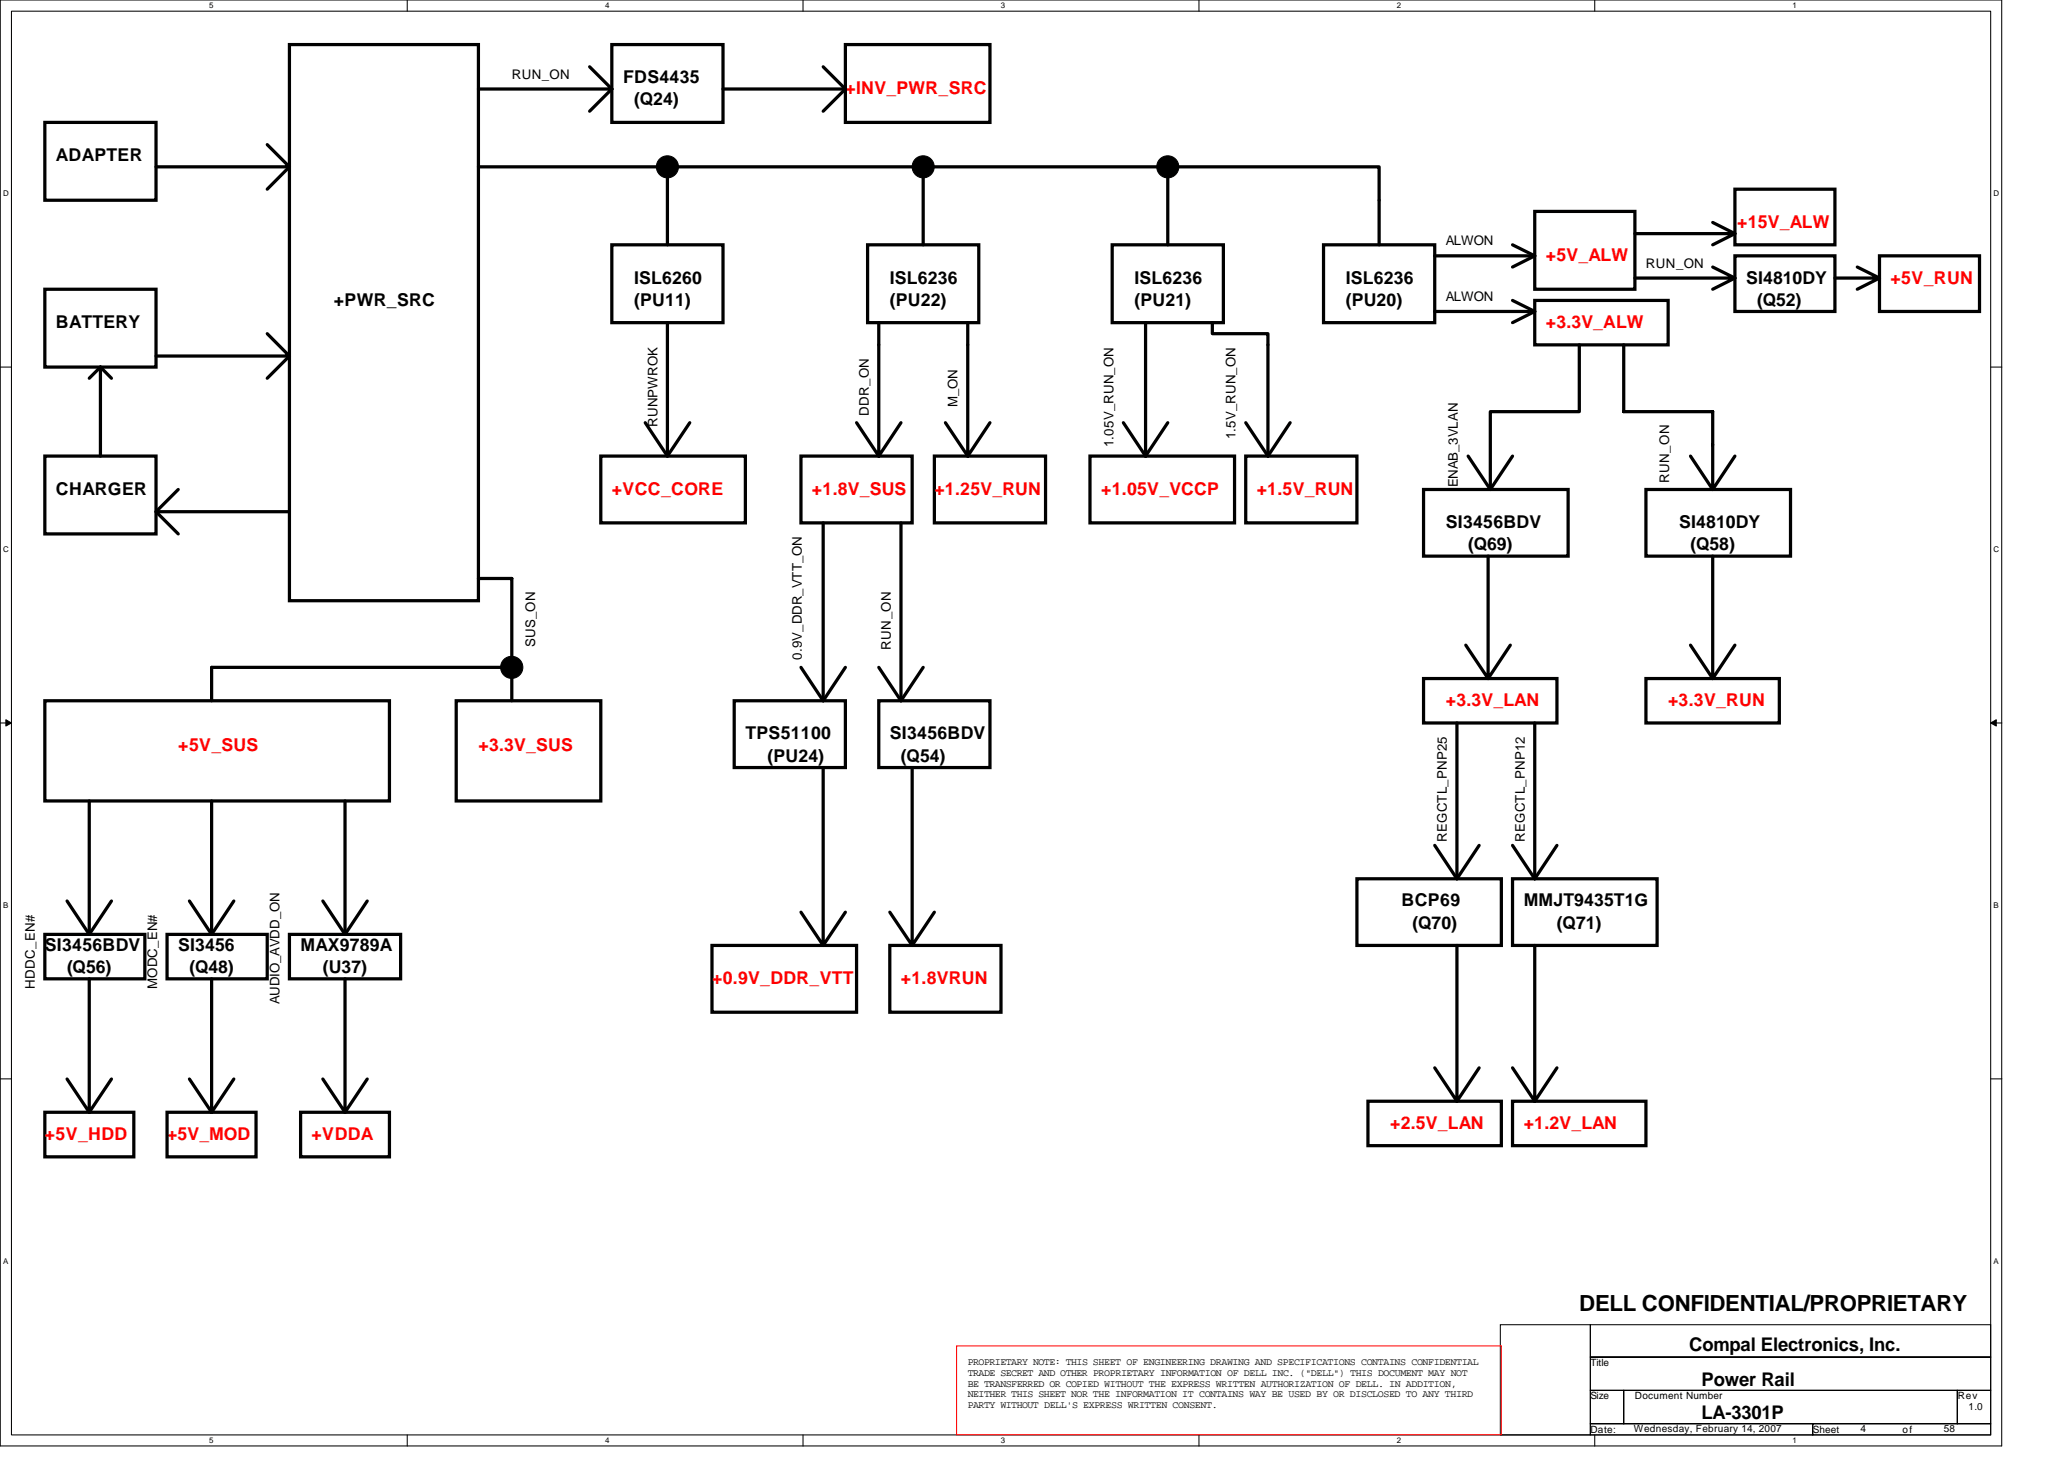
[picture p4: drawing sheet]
<svg xmlns="http://www.w3.org/2000/svg" width="297mm" height="210mm" viewBox="0 0 297 210" stroke-linecap="round" stroke-linejoin="round" font-family="sans-serif">
<path d="M0 0h288.1v208h-288.1zM1.6 1.6h284.9v204.8h-284.9z" fill="none" stroke="#000" stroke-width=".15"/>
<g fill="#fff">
<path d="M30.1 .2h.6v1.2h-.6z"/>
<path d="M30.1 206.6h.6v1.3h-.6z"/>
</g>
<path d="M58.6 0v1.6M58.6 206.4v1.6" fill="none" stroke="#000" stroke-width=".15"/>
<g fill="#fff">
<path d="M87.1 .2h.6v1.2h-.6z"/>
<path d="M87.1 206.6h.6v1.3h-.6z"/>
</g>
<path d="M115.6 0v1.6M115.6 206.4v1.6" fill="none" stroke="#000" stroke-width=".15"/>
<g fill="#fff">
<path d="M144 .2h.6v1.2h-.6z"/>
<path d="M144 206.6h.6v1.3h-.6z"/>
</g>
<path d="M172.5 0v1.6M172.5 206.4v1.6" fill="none" stroke="#000" stroke-width=".15"/>
<g fill="#fff">
<path d="M201 .2h.6v1.2h-.6z"/>
<path d="M201 206.6h.6v1.3h-.6z"/>
</g>
<path d="M229.5 0v1.6M229.5 206.4v1.6" fill="none" stroke="#000" stroke-width=".15"/>
<g fill="#fff">
<path d="M258 .2h.6v1.2h-.6z"/>
<path d="M258 206.6h.6v1.3h-.6z"/>
<path d="M.4 27.2h.8v1.3h-.8z"/>
<path d="M286.9 27.2h.8v1.3h-.8z"/>
<path d="M.4 78.4h.8v1.3h-.8z"/>
<path d="M286.9 78.4h.8v1.3h-.8z"/>
</g>
<path d="M0 52.8h1.6M286.5 52.8h1.6" fill="none" stroke="#000" stroke-width=".15"/>
<g fill="#fff">
<path d="M.4 129.6h.8v1.3h-.8z"/>
<path d="M286.9 129.6h.7v1.3h-.7z"/>
</g>
<path d="M0 104h1.6M286.5 104h1.6" fill="none" stroke="#000" stroke-width=".15"/>
<path d="M.8 103.5l.8 .5-.8 .5zM286.5 104l.8-.5v1z" fill="#000" stroke="#000" stroke-width=".14"/>
<g fill="#fff">
<path d="M.4 180.8h.8v1.3h-.8z"/>
<path d="M286.9 180.8h.7v1.3h-.7z"/>
</g>
<path d="M0 155.2h1.6M286.5 155.2h1.6M215.9 190.6h13v15.8h-13zM228.9 190.6h57.6v4.6h-57.6zM228.9 195.2h57.6v4.8h-57.6zM228.9 200h4.8v4.8h-4.8zM228.9 204.8h32v1.6h-32zM233.7 200h48v4.8h-48zM260.9 204.8h25.6v1.6h-25.6zM281.7 200h4.8v4.8h-4.8z" fill="none" stroke="#000" stroke-width=".15"/>
<g fill="none" stroke="#000" stroke-width=".47">
<path d="M6.5 17.6h16v11.2h-16zM41.7 6.4h27.2v80h-27.2zM68.9 12.8h19.2M84.9 9.6l3.2 3.2M88.1 6.4h16v11.2h-16zM88.1 12.8l-3.2 3.2M104.1 12.8h17.6M118.5 9.6l3.2 3.2M121.7 6.4h20.8v11.2h-20.8zM121.7 12.8l-3.2 3.2M22.5 24h19.2M38.5 20.8l3.2 3.2"/>
<path d="M41.7 24l-3.2 3.2M68.9 24h129.6v11.2M88.1 35.2h16v11.2h-16zM96.1 24v11.2M124.9 35.2h16v11.2h-16zM132.9 24v11.2M160.1 35.2h16v11.2h-16zM168.1 24v11.2M190.5 35.2h16v11.2h-16zM206.5 36.8h14.4M217.7 35.2l3.2 1.6M220.9 30.4h14.4v11.2h-14.4z"/>
<path d="M220.9 36.8l-3.2 1.6M235.3 33.6h14.4M246.5 32l3.2 1.6-3.2 1.6M246.5 38.4l3.2 1.6-3.2 1.6M249.7 27.2h14.4v8h-14.4zM249.7 36.8h14.4v8h-14.4zM267.3 38.4l3.2 1.6-3.2 1.6M270.5 36.8h14.4v8h-14.4zM6.5 41.6h16v11.2h-16zM14.5 52.8l-1.7 1.6M14.5 52.8l1.5 1.6M14.5 52.8v12.8"/>
<path d="M22.5 51.2h19.2M38.5 48l3.2 3.2M41.7 51.2l-3.2 3.2M96.1 46.4v19.2M126.5 46.4v19.2M139.3 46.4v19.2M164.9 46.4v19.2M174.5 46.4v1.6h8v17.6M206.5 44.8h14.4M217.7 43.2l3.2 1.6M220.9 43.2h19.2v6.4h-19.2zM220.9 44.8l-3.2 1.6"/>
<path d="M227.3 49.6v9.6h-12.8v11.2M233.7 49.6v9.6h12.8v11.2M235.3 40h14.4M264.1 40h6.4M6.5 65.6h16v11.2h-16zM22.5 73.6h19.2M25.7 70.4l-3.2 3.2 3.2 3.2M86.5 65.6h20.8v9.6h-20.8zM92.9 60.8l3.2 4.8M99.3 60.8l-3.2 4.8M115.3 65.6h16v9.6h-16zM118.5 75.2v25.6"/>
<path d="M123.3 60.8l3.2 4.8M129.7 60.8l-3.2 4.8M129.7 75.2v25.6M134.5 65.6h16v9.6h-16zM136.1 60.8l3.2 4.8M142.5 60.8l-3.2 4.8M156.9 65.6h20.8v9.6h-20.8zM161.7 60.8l3.2 4.8M168.1 60.8l-3.2 4.8M179.3 65.6h16v9.6h-16zM179.3 60.8l3.2 4.8M185.7 60.8l-3.2 4.8"/>
<path d="M204.9 70.4h20.8v9.6h-20.8zM211.3 65.6l3.2 4.8M217.7 65.6l-3.2 4.8M236.9 70.4h20.8v9.6h-20.8zM243.3 65.6l3.2 4.8M249.7 65.6l-3.2 4.8M68.9 83.2h4.8v12.8h-43.2v4.8M73.7 96v4.8M115.3 96l3.2 4.8M121.7 96l-3.2 4.8M126.5 96l3.2 4.8M132.9 96l-3.2 4.8"/>
<path d="M204.9 97.6h19.2v6.4h-19.2zM210.9 92.8l3.3 4.8M214.2 80v17.6M217.4 92.8l-3.2 4.8M236.9 97.6h19.2v6.4h-19.2zM243.3 92.8l3.2 4.8M246.5 80v17.6M249.7 92.8l-3.2 4.8M6.5 100.8h49.5v14.4h-49.5zM12.8 115.2v19.2M30.5 115.2v19.2M49.7 115.2v19.2"/>
<path d="M65.7 100.8h20.8v14.4h-20.8zM105.7 100.8h16v9.6h-16zM118.5 110.4v25.6M126.5 100.8h16v9.6h-16zM131.3 110.4v25.6M209.7 104v22.4M220.9 104v22.4M6.5 134.4h14.3v6.4h-14.3zM9.6 129.6l3.2 4.8M16 129.6l-3.2 4.8M24 134.4h14.5v6.4h-14.5zM27.3 129.6l3.2 4.8"/>
<path d="M33.7 129.6l-3.2 4.8M41.7 134.4h16v6.4h-16zM46.5 129.6l3.2 4.8M52.8 129.6l-3.1 4.8M102.5 136h20.8v9.6h-20.8zM115.3 131.2l3.2 4.8M121.7 131.2l-3.2 4.8M128.1 136h16v9.6h-16zM128.1 131.2l3.2 4.8M134.5 131.2l-3.2 4.8M195.3 126.4h20.8v9.6h-20.8zM206.5 121.6l3.2 4.8"/>
<path d="M209.7 136v22.4M212.9 121.6l-3.2 4.8M217.7 126.4h20.8v9.6h-20.8zM217.7 121.6l3.2 4.8M220.9 136v22.4M224.1 121.6l-3.2 4.8M9.6 155.2l3.2 4.8M12.8 140.8v19.2M16 155.2l-3.2 4.8M27.3 155.2l3.2 4.8M30.5 140.8v19.2M33.7 155.2l-3.2 4.8"/>
<path d="M46.5 155.2l3.2 4.8M49.7 140.8v19.2M52.8 155.2l-3.1 4.8M196.9 158.4h19.2v6.4h-19.2zM206.5 153.6l3.2 4.8M212.9 153.6l-3.2 4.8M217.7 158.4h19.2v6.4h-19.2zM217.7 153.6l3.2 4.8M224.1 153.6l-3.2 4.8M6.5 160h12.8v6.4h-12.8zM24 160h12.8v6.4h-12.8zM43.3 160h12.7v6.4h-12.7z"/>
</g>
<path d="M137.7 193.6h78.4v12.8h-78.4z" fill="none" stroke="#f00" stroke-width=".15"/>
<g fill="#000" stroke="#000" stroke-width=".15">
<circle cx="96" cy="24" r="1.59"/>
<circle cx="132.9" cy="24" r="1.59"/>
<circle cx="168.1" cy="24" r="1.59"/>
<circle cx="73.6" cy="96" r="1.6"/>
</g>
<text font-size="3.2" x="227.3" y="188.6">DELL CONFIDENTIAL/PROPRIETARY</text>
<g font-size="2.7">
<text x="243.1" y="194.4">Compal Electronics, Inc.</text>
<text x="244.9" y="199.3">Power Rail</text>
<text x="244.9" y="204.2">LA-3301P</text>
</g>
<g font-size="2.5">
<text x="89.7" y="12">FDS4435</text>
<text x="91.3" y="15.2">(Q24)</text>
<text x="8" y="23.2">ADAPTER</text>
<text x="91.3" y="40.8">ISL6260</text>
<text x="128.1" y="40.8">ISL6236</text>
<text x="163.3" y="40.8">ISL6236</text>
<text x="193.7" y="40.8">ISL6236</text>
<text x="251.3" y="40.8">SI4810DY</text>
<text x="8" y="47.2">BATTERY</text>
<text x="48" y="44">+PWR_SRC</text>
<text x="91.3" y="44">(PU11)</text>
<text x="128.1" y="44">(PU22)</text>
<text x="163.3" y="44">(PU21)</text>
<text x="193.7" y="44">(PU20)</text>
<text x="252.9" y="44">(Q52)</text>
<text x="8" y="71.2">CHARGER</text>
<text x="208.1" y="76">SI3456BDV</text>
<text x="241.7" y="76">SI4810DY</text>
<text x="211.3" y="79.2">(Q69)</text>
<text x="243.3" y="79.2">(Q58)</text>
<text x="107.3" y="106.4">TPS51100</text>
<text x="128.1" y="106.4">SI3456BDV</text>
<text x="110.5" y="109.6">(PU24)</text>
<text x="129.7" y="109.6">(Q54)</text>
<text x="201.7" y="130.4">BCP69</text>
<text x="219.3" y="130.4">MMJT9435T1G</text>
<text x="6.5" y="136.8">SI3456BDV</text>
<text x="25.7" y="136.8">SI3456</text>
<text x="43.3" y="136.8">MAX9789A</text>
<text x="203.3" y="133.6">(Q70)</text>
<text x="224.1" y="133.6">(Q71)</text>
<text x="9.6" y="140">(Q56)</text>
<text x="27.3" y="140">(Q48)</text>
<text x="46.5" y="140">(U37)</text>
</g>
<g font-size="2.5" fill="#f00">
<text x="121.7" y="13.6">+INV_PWR_SRC</text>
<text x="250" y="32.8">+15V_ALW</text>
<text x="222.5" y="37.6">+5V_ALW</text>
<text x="272.1" y="40.8">+5V_RUN</text>
<text x="222.5" y="47.2">+3.3V_ALW</text>
<text x="88" y="71.2">+VCC_CORE</text>
<text x="116.9" y="71.2">+1.8V_SUS</text>
<text x="134.5" y="71.2">+1.25V_RUN</text>
<text x="158.5" y="71.2">+1.05V_VCCP</text>
<text x="180.9" y="71.2">+1.5V_RUN</text>
<text x="208.1" y="101.6">+3.3V_LAN</text>
<text x="240.1" y="101.6">+3.3V_RUN</text>
<text x="25.7" y="108">+5V_SUS</text>
<text x="68.9" y="108">+3.3V_SUS</text>
<text x="102.5" y="141.6">+0.9V_DDR_VTT</text>
<text x="129.7" y="141.6">+1.8VRUN</text>
<text x="6.5" y="164">+5V_HDD</text>
<text x="24" y="164">+5V_MOD</text>
<text x="44.8" y="164">+VDDA</text>
<text x="200.1" y="162.4">+2.5V_LAN</text>
<text x="219.3" y="162.4">+1.2V_LAN</text>
</g>
<g font-size="1.9">
<text x="73.7" y="11.3">RUN_ON</text>
<text x="208.1" y="35.3">ALWON</text>
<text x="236.9" y="38.5">RUN_ON</text>
<text x="208.1" y="43.3">ALWON</text>
<text x="125" y="59.9" transform="rotate(-90 125 59.9)">DDR_ON</text>
<text x="137.8" y="58.6" transform="rotate(-90 137.8 58.6)">M_ON</text>
<text x="94.6" y="61.4" transform="rotate(-90 94.6 61.4)">RUNPWROK</text>
<text x="160.2" y="64.3" transform="rotate(-90 160.2 64.3)">1.05V_RUN_ON</text>
<text x="177.8" y="63.2" transform="rotate(-90 177.8 63.2)">1.5V_RUN_ON</text>
<text x="209.8" y="70.1" transform="rotate(-90 209.8 70.1)">ENAB_3VLAN</text>
<text x="240.2" y="69.4" transform="rotate(-90 240.2 69.4)">RUN_ON</text>
<text x="77" y="93.1" transform="rotate(-90 77 93.1)">SUS_ON</text>
<text x="115.4" y="94.9" transform="rotate(-90 115.4 94.9)">0.9V_DDR_VTT_ON</text>
<text x="128.2" y="93.5" transform="rotate(-90 128.2 93.5)">RUN_ON</text>
<text x="208.2" y="121.1" transform="rotate(-90 208.2 121.1)">REGCTL_PNP25</text>
<text x="219.4" y="121.1" transform="rotate(-90 219.4 121.1)">REGCTL_PNP12</text>
<text x="5" y="142.2" transform="rotate(-90 5 142.2)">HDDC_EN#</text>
<text x="22.6" y="142.3" transform="rotate(-90 22.6 142.3)">MODC_EN#</text>
<text x="40.2" y="144.5" transform="rotate(-90 40.2 144.5)">AUDIO_AVDD_ON</text>
</g>
<g font-size="1.4">
<text x="139.3" y="196.4">PROPRIETARY NOTE: THIS SHEET OF ENGINEERING DRAWING AND SPECIFICATIONS CONTAINS CONFIDENTIAL</text>
<text x="139.3" y="197.9">TRADE SECRET AND OTHER PROPRIETARY INFORMATION OF DELL INC. (&quot;DELL&quot;) THIS DOCUMENT MAY NOT</text>
<text x="228.9" y="196.5">Title</text>
<text x="139.3" y="199.5">BE TRANSFERRED OR COPIED WITHOUT THE EXPRESS WRITTEN AUTHORIZATION OF DELL. IN ADDITION,</text>
<text x="139.3" y="201">NEITHER THIS SHEET NOR THE INFORMATION IT CONTAINS WAY BE USED BY OR DISCLOSED TO ANY THIRD</text>
<text x="139.3" y="202.6">PARTY WITHOUT DELL'S EXPRESS WRITTEN CONSENT.</text>
<text x="228.9" y="201.3">Size</text>
<text x="235.3" y="201.3">Document Number</text>
<text x="281.7" y="201.3">Rev</text>
<text x="283.3" y="202.9">1.0</text>
<text x="228.9" y="206.1">Date:</text>
<text x="235.1" y="206">Wednesday, February 14, 2007</text>
<text x="260.9" y="206.1">Sheet</text>
<text x="267.8" y="206">4</text>
<text x="273.8" y="206.1">of</text>
<text x="279.8" y="206">58</text>
</g>
<g font-size="1.1">
<text x="30.1" y="1.2">5</text>
<text x="87.1" y="1.2">4</text>
<text x="144" y="1.2">3</text>
<text x="201" y="1.2">2</text>
<text x="258" y="1.2">1</text>
<text x=".4" y="28.2">D</text>
<text x="286.9" y="28.2">D</text>
<text x=".4" y="79.4">C</text>
<text x="286.9" y="79.4">C</text>
<text x=".4" y="130.6">B</text>
<text x="286.9" y="130.6">B</text>
<text x=".4" y="181.8">A</text>
<text x="286.9" y="181.8">A</text>
<text x="30.1" y="207.6">5</text>
<text x="87.1" y="207.6">4</text>
<text x="144" y="207.6">3</text>
<text x="201" y="207.6">2</text>
<text x="258" y="207.6">1</text>
</g>
</svg>
